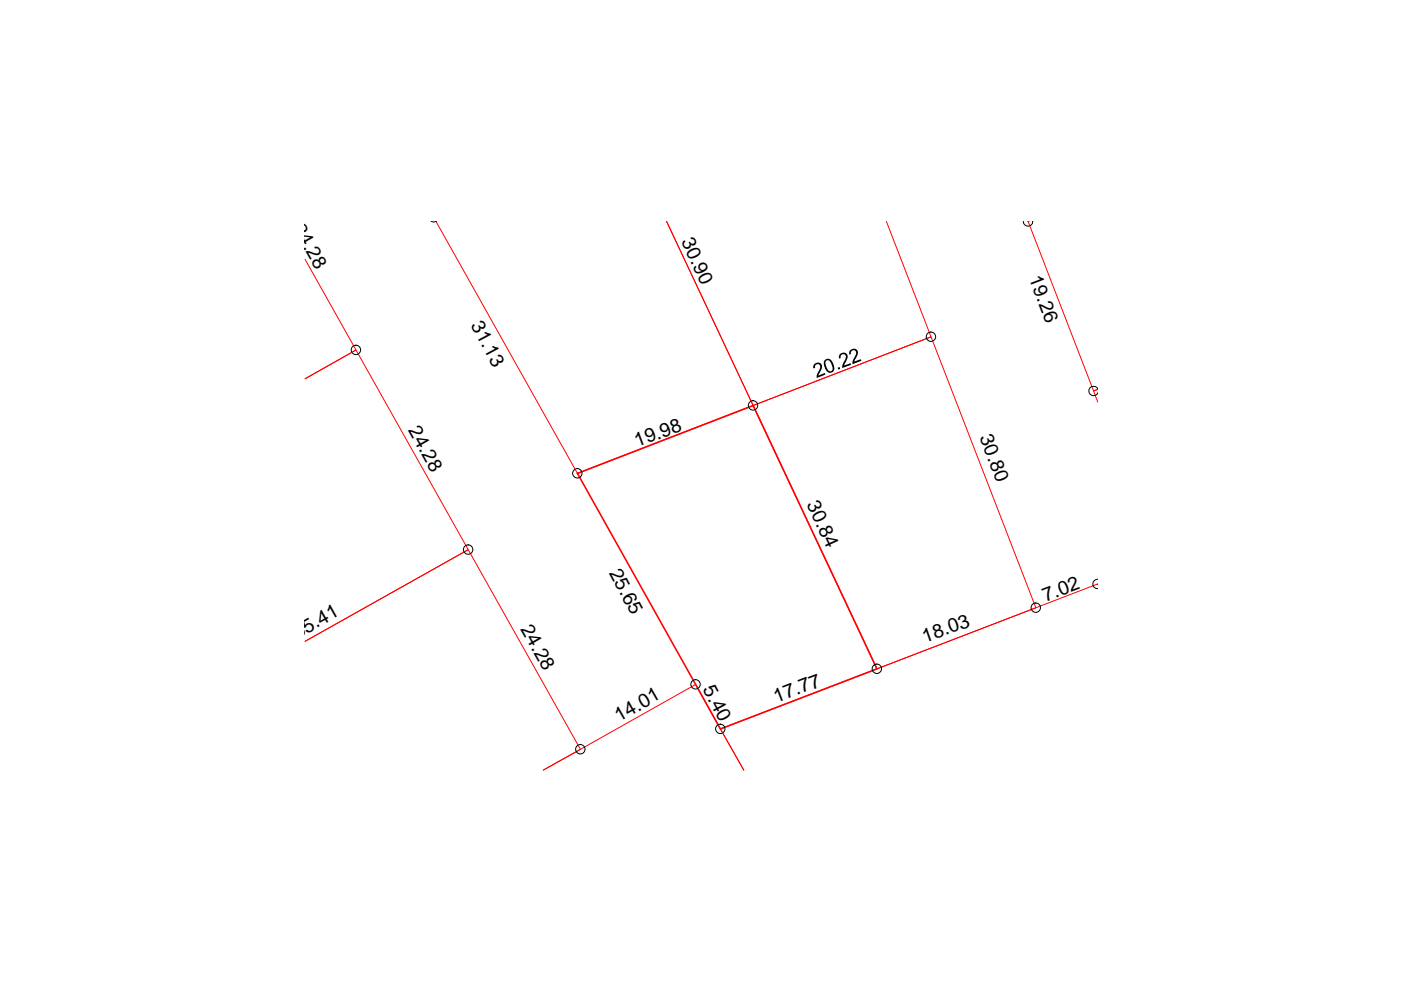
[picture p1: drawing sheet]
<svg xmlns="http://www.w3.org/2000/svg" width="297mm" height="210mm" viewBox="0 0 297 210" stroke-linecap="round" stroke-linejoin="round" font-family="sans-serif">
<path d="M64.7 55l10.8 19.2-10.8 6.1 10.8-6.1 23.8 42.3-34.6 19.5 34.6-19.5 23.8 42.4-7.9 4.4 32.3-18.2 10.2 18.2-5-8.7 80-30.8v.2v-.2M92.4 46.9l30 53.5 37.3-14.4-18.4-39.1 18.4 39.1 37.7-14.6-9.5-24.5M217.9 46.9h.3h-.2l13.9 36 .8-.3-.8 .3 .8 2.4M159.7 86l37.7-14.6 22.2 57.5-33.7 12.9z" fill="none" stroke="#f00" stroke-width=".21"/>
<path d="M122.4 100.4l37.3-14.4 26.2 55.8-33.2 12.8z" fill="none" stroke="#f00" stroke-width=".34"/>
<g fill="none" stroke="#000" stroke-width=".21">
<path d="M91.4 46.9a1.05 1.05 0 0 0 1.1 0M217 46.9a1 1 0 0 0 1 1.1 1 1 0 0 0 .9-1.1M232.7 82.5a.99 .99 0 0 0-1.5-.4 .99 .99 0 0 0 0 1.6 .99 .99 0 0 0 1.5-.4M232.7 122.8a1 1 0 0 0-1 1 1 1 0 0 0 1 1"/>
<circle cx="75.5" cy="74.2" r=".99"/>
<circle cx="197.4" cy="71.4" r=".99"/>
<circle cx="159.7" cy="86" r=".99"/>
<circle cx="99.3" cy="116.5" r=".99"/>
<circle cx="122.4" cy="100.4" r=".99"/>
<circle cx="219.6" cy="128.8" r=".99"/>
<circle cx="123" cy="158.9" r=".99"/>
<circle cx="147.5" cy="145.1" r=".99"/>
<circle cx="152.7" cy="154.5" r=".99"/>
<circle cx="185.9" cy="141.8" r=".99"/>
</g>
<g fill="#000">
<path d="M172.7 77.1l1-.2 .3 .2 .3 .4-.1 .6-.7 1.5 1.4-.5 .1 .3-1.8 .7v-.6l.7-1.4v-.5l-.3-.4h-.4l-.4 .4v.4l-.3 .1-.1-.5zM177.6 78l.4-.2 .1 .4-.3 .2zM178 75.2l.7-.4 .7 .1 .3 .3v.4l-.8 1.9 1.4-.5 .2 .3-1.9 .7v-.6l.8-1.8-.2-.4-.5-.1-.4 .2v.6l-.4 .1zM180.3 74.2l.7-.3 .4 .1 .3 .1 .2 .5v.5l-.8 1.6 1.4-.5 .1 .3-1.8 .7v-.6l.6-1.4 .1-.5-.2-.4h-.5l-.3 .2-.1 .6-.3 .1-.1-.6z"/>
<path d="M174.8 76.4l.5-.3h.5l.6 .5 .5 1.4-.1 .5-.2 .4-.8 .1-.5-.3-.6-1.4v-.6zM175.1 76.6l-.1 .7 .5 1.1 .4 .3h.4l.2-.3v-.5l-.4-1-.5-.5z"/>
</g>
<g font-size="4.1">
<text x="62" y="48.3" transform="rotate(61 62 48.3)">24.28</text>
<text x="144.4" y="51.2" transform="rotate(65 144.4 51.2)">30.90</text>
<text x="218.1" y="59" transform="rotate(69 218.1 59)">19.26</text>
<text x="99.8" y="69" transform="rotate(62 99.8 69)">31.13</text>
<text x="86.5" y="91.3" transform="rotate(61 86.5 91.3)">24.28</text>
<text x="135.1" y="94.8" transform="rotate(-20 135.1 94.8)">19.98</text>
<text x="207.6" y="92.7" transform="rotate(69 207.6 92.7)">30.80</text>
<text x="171" y="106.9" transform="rotate(65 171 106.9)">30.84</text>
<text x="129.1" y="121.5" transform="rotate(62 129.1 121.5)">25.65</text>
<text x="221.7" y="127.7" transform="rotate(-21 221.7 127.7)">7.02</text>
<text x="63.1" y="135.5" transform="rotate(-29 63.1 135.5)">35.41</text>
<text x="110.3" y="133.3" transform="rotate(61 110.3 133.3)">24.28</text>
<text x="196.1" y="136.2" transform="rotate(-19 196.1 136.2)">18.03</text>
<text x="148.9" y="146.1" transform="rotate(62 148.9 146.1)">5.40</text>
<text x="164.6" y="149.1" transform="rotate(-21 164.6 149.1)">17.77</text>
<text x="131.3" y="153.2" transform="rotate(-30 131.3 153.2)">14.01</text>
</g>
</svg>
